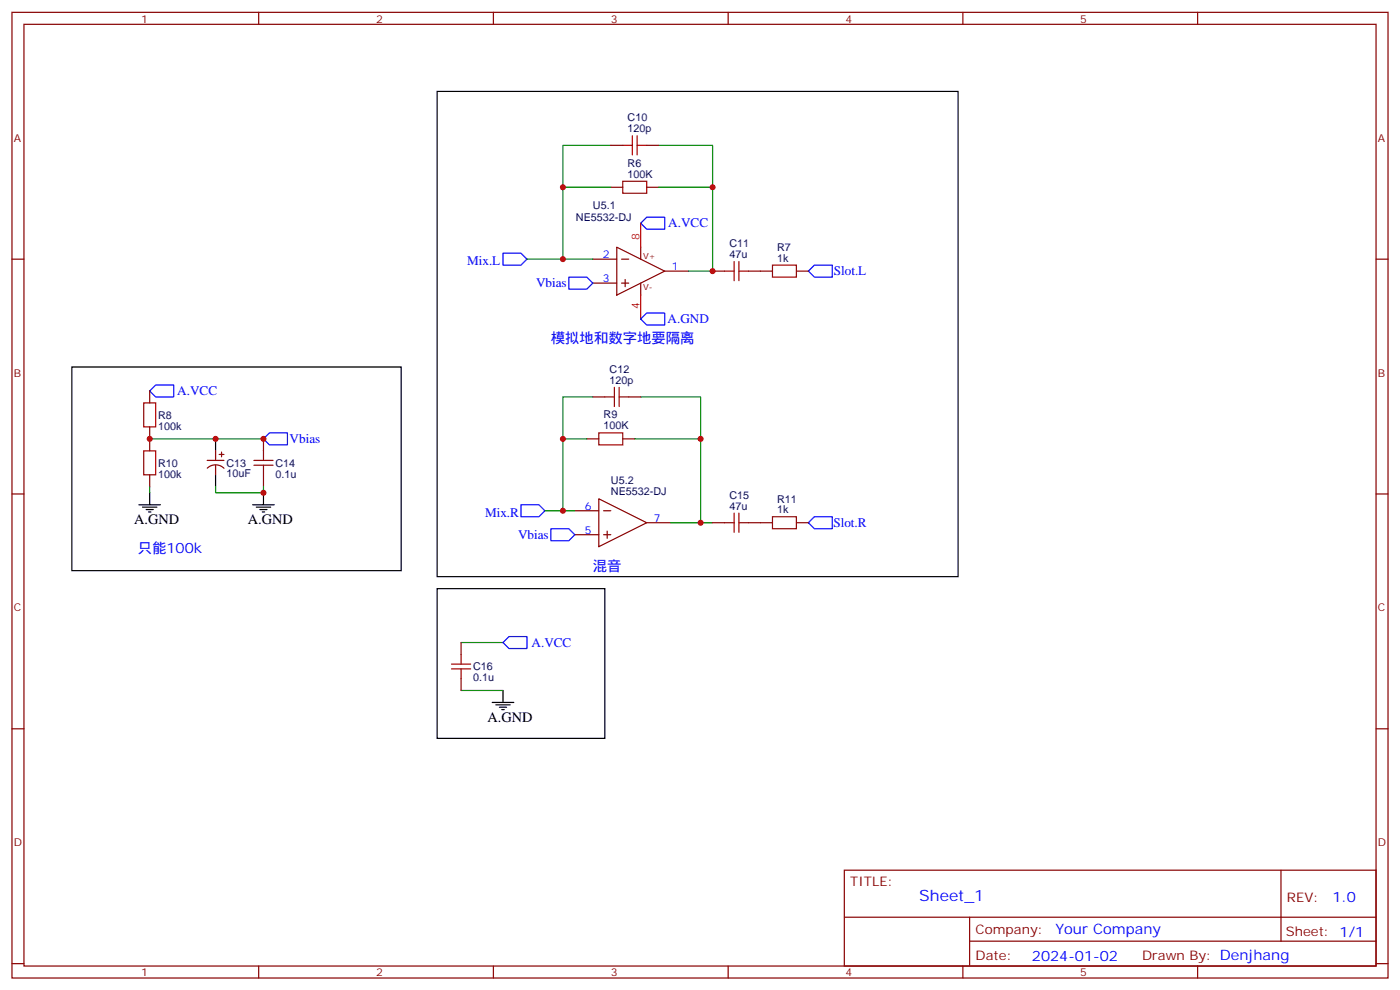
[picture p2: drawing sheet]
<svg xmlns="http://www.w3.org/2000/svg" width="412mm" height="292mm" viewBox="0 0 412 292" stroke-linecap="round" stroke-linejoin="round" font-family="sans-serif">
<g fill="none" stroke="#870000" stroke-width=".35">
<path d="M3.5 3.6h405.4v284.4h-405.4zM7.1 7.2h398.2v277.2h-398.2zM76.2 3.6v3.6M145.3 3.6v3.6M214.5 3.6v3.6M283.6 3.6v3.6M352.8 3.6v3.6M179.9 55.1h3.5M179.9 42.8h3.5M190.5 55.1h3.5M190.5 42.8h3.5M3.5 76.3h3.6"/>
<path d="M174.6 76.3h7.1M181.7 72.8l14.1 7-14.1 7.1zM183.1 76.3h2.1M188.7 72.8v3.5M195.8 79.8h7M209.9 79.8h3.5M220.5 79.8h7M234.6 79.8h3.5M405.3 76.3h3.6M174.6 83.4h7.1M183.1 83.4h2.1M184.1 82.3v2.1"/>
<path d="M188.7 83.4v3.5M44.1 115.1v3.5M174.6 116.9h3.6M185.2 116.9h3.5M44.1 125.7v7.1M44.1 139.8v3.5M61 135.6h5M61.1 137.8a3.5 3.5 0 0 1 4.9 .1M63.5 132.8v2.8M63.5 137v2.8M64.6 133.8h1.4M65.3 133.1v1.4"/>
<path d="M77.6 129.2v3.6M77.6 139.8v3.5M172.9 129.2h3.5M183.4 129.2h3.6M3.5 145.5h3.6M169.3 150.4h7.1M169.3 157.4h7.1M176.4 146.9l14.1 7-14.1 7.1zM177.8 150.4h2.1M177.8 157.4h2.1M178.9 156.4v2.1M190.5 153.9h7.1"/>
<path d="M209.9 153.9h3.5M220.5 153.9h7M234.6 153.9h3.5M405.3 145.5h3.6M135.8 189.2v3.5M135.8 199.8v3.5M3.5 214.6h3.6M405.3 214.6h3.6M248.7 256.2h156.6v28.2h-156.6zM377.3 256.2v20.9M248.7 270.1h156.5M285.6 277.1h119.6"/>
<path d="M285.6 270.1v14.1M3.5 283.7h3.6M76.2 284.4v3.6M145.3 284.4v3.6M214.5 284.4v3.6M283.6 284.4v3.6M352.8 284.4v3.6M405.3 283.7h3.6"/>
</g>
<path d="M148.2 74.5h5.3l1.7 1.8-1.7 1.8h-5.3zM190.5 64h5.3v3.5h-5.3l-1.8-1.8zM239.9 78.1h5.3v3.5h-5.3l-1.8-1.8zM167.6 81.6h5.3l1.7 1.8-1.7 1.7h-5.3zM188.7 93.9l1.8-1.7h5.3v3.5h-5.3zM45.9 113.3h5.3v3.6h-5.3l-1.8-1.8zM79.4 127.5h5.3v3.5h-5.3l-1.8-1.8zM153.5 148.6h5.2l1.8 1.8-1.8 1.8h-5.2zM162.3 155.7h5.3l1.7 1.7-1.7 1.8h-5.3zM239.9 152.2h5.3v3.5h-5.3l-1.8-1.8zM149.9 187.4h5.3v3.6h-5.3l-1.7-1.8z" fill="none" stroke="#00f" stroke-width=".35"/>
<g fill="none" stroke="#a10000" stroke-width=".35">
<path d="M186.3 40v5.6M187.7 40v5.6M183.4 53.4h7.1v3.5h-7.1zM183.4 42.8h2.9M187.7 42.8h2.8M213.4 79.8h2.9M216.3 77v5.7M217.7 79.8h2.8M217.7 77v5.7M227.5 78.1h7.1v3.5h-7.1zM42.3 118.6h3.6v7.1h-3.6zM178.2 116.9h2.8"/>
<path d="M181 114.1v5.6M182.4 116.9h2.8M182.4 114.1v5.6M42.3 132.8h3.6v7h-3.6zM74.8 137h5.6M74.8 135.6h5.6M77.6 132.8v2.8M77.6 137v2.8M176.4 127.5h7v3.5h-7zM213.4 153.9h2.9M216.3 151.1v5.6M217.7 151.1v5.6"/>
<path d="M217.7 153.9h2.8M227.5 152.2h7.1v3.5h-7.1zM133 197h5.6M133 195.5h5.6M135.8 192.7v2.8M135.8 197v2.8"/>
</g>
<g fill="none" stroke="#008700" stroke-width=".35">
<path d="M179.9 42.8h-14.1v12.3M179.9 55.1h-14.1v21.2M194 42.8h15.9v12.3M194 55.1h15.9v24.7h-7.1M155.2 76.3h19.4M174.6 116.9h-8.8v12.3M188.7 116.9h17.7v12.3M44.1 129.2h33.5M172.9 129.2h-7.1v21.2M187 129.2h19.4v24.7h-8.8M44.1 143.3v1.8M63.5 143.3v1.8h14.1v-1.8"/>
<path d="M160.5 150.4h8.8M206.4 153.9h3.5M135.8 189.2h12.4M135.8 203.3h12.4"/>
</g>
<path d="M188.7 65.7v7.1M188.7 86.9v7" fill="none" stroke="#f00" stroke-width=".35"/>
<g fill="none" stroke="#000" stroke-width=".35">
<path d="M128.8 26.9h153.4v142.9h-153.4zM21.2 108.1h97v59.9h-97zM63.5 129.2v3.6M63.5 139.8v3.5M40.9 148.6h6.4M42 149.3h4.2M43 150h2.2M43.7 150.7h.7M44.1 145.1v3.5M74.4 148.6h6.4M75.5 149.3h4.2M76.6 150h2.1"/>
<path d="M77.3 150.7h.7M77.6 145.1v3.5M128.8 173.3h49.4v44.1h-49.4zM145 206.8h6.3M146 207.5h4.3M147.1 208.2h2.1M147.8 209h.7M148.2 203.3v3.5"/>
</g>
<g fill="#c00">
<circle cx="165.8" cy="129.2" r=".88"/>
<circle cx="165.8" cy="150.4" r=".88"/>
<circle cx="165.8" cy="55.1" r=".88"/>
<circle cx="165.8" cy="76.3" r=".88"/>
<circle cx="206.4" cy="129.2" r=".88"/>
<circle cx="209.9" cy="55.1" r=".88"/>
<circle cx="206.4" cy="153.9" r=".88"/>
<circle cx="209.9" cy="79.8" r=".88"/>
<circle cx="63.5" cy="129.2" r=".88"/>
<circle cx="44.1" cy="129.2" r=".88"/>
<circle cx="77.6" cy="145.1" r=".88"/>
<circle cx="77.6" cy="129.2" r=".88"/>
</g>
<text font-size="4.6" fill="#00f" x="270.8" y="265.3">Sheet_1</text>
<g font-size="4.2" fill="#00f">
<text x="162.3" y="101">模拟地和数字地要隔离</text>
<text x="40.6" y="162.7">只能100k</text>
<text x="174.6" y="168">混音</text>
<text x="392.5" y="265.5">1.0</text>
<text x="310.9" y="275">Your Company</text>
<text x="304" y="282.9">2024-01-02</text>
</g>
<g font-size="4.2">
<text x="39.5" y="154.3">A.GND</text>
<text x="73" y="154.3">A.GND</text>
<text x="143.6" y="212.5">A.GND</text>
</g>
<g font-size="3.9" fill="#00f">
<text x="196.9" y="67">A.VCC</text>
<text x="137.6" y="78.1">Mix.L</text>
<text x="245.6" y="81.1">Slot.L</text>
<text x="157.9" y="84.6">Vbias</text>
<text x="196.6" y="95.2">A.GND</text>
<text x="52.2" y="116.4">A.VCC</text>
<text x="85.3" y="130.5">Vbias</text>
<text x="142.9" y="152.2">Mix.R</text>
<text x="245.5" y="155.2">Slot.R</text>
<text x="152.6" y="158.7">Vbias</text>
<text x="156.6" y="190.5">A.VCC</text>
</g>
<g font-size="3.9" fill="#800">
<text x="250.5" y="260.8">TITLE:</text>
<text x="379.1" y="265.5">REV:</text>
<text x="287.4" y="275">Company:</text>
<text x="378.7" y="275.6">Sheet: 1/1</text>
<text x="287.4" y="282.7">Date:</text>
<text x="336.4" y="282.8">Drawn By: Denjhang</text>
</g>
<g font-size="3.2" fill="#800">
<text x="41.6" y="6.6">1</text>
<text x="110.8" y="6.6">2</text>
<text x="179.9" y="6.6">3</text>
<text x="249.1" y="6.6">4</text>
<text x="318.2" y="6.6">5</text>
<text x="4.1" y="41.7">A</text>
<text x="405.9" y="41.7">A</text>
<text x="4.1" y="110.9">B</text>
<text x="405.9" y="110.9">B</text>
<text x="4.1" y="180">C</text>
<text x="405.9" y="180">C</text>
<text x="4.1" y="249.2">D</text>
<text x="405.9" y="249.2">D</text>
<text x="41.6" y="287.4">1</text>
<text x="110.8" y="287.4">2</text>
<text x="179.9" y="287.4">3</text>
<text x="249.1" y="287.4">4</text>
<text x="318.2" y="287.4">5</text>
</g>
<g font-size="3.2" fill="#000080">
<text x="184.9" y="35.7">C10</text>
<text x="184.9" y="38.9">120p</text>
<text x="184.9" y="52.3">100K</text>
<text x="184.9" y="49.1">R6</text>
<text x="169.6" y="65.1">NE5532-DJ</text>
<text x="174.7" y="61.6">U5.1</text>
<text x="214.9" y="76">47u</text>
<text x="214.9" y="72.8">C11</text>
<text x="228.9" y="77">1k</text>
<text x="228.9" y="74">R7</text>
<text x="179.6" y="113">120p</text>
<text x="179.6" y="109.8">C12</text>
<text x="46.6" y="123.3">R8</text>
<text x="177.8" y="123.2">R9</text>
<text x="46.6" y="126.5">100k</text>
<text x="177.8" y="126.4">100K</text>
<text x="46.6" y="137.4">R10</text>
<text x="66.7" y="137.4">C13</text>
<text x="81.1" y="137.4">C14</text>
<text x="46.6" y="140.6">100k</text>
<text x="66.7" y="140.6">10uF</text>
<text x="81.1" y="140.6">0.1u</text>
<text x="180" y="142.5">U5.2</text>
<text x="180" y="145.7">NE5532-DJ</text>
<text x="214.9" y="146.8">C15</text>
<text x="228.9" y="148.1">R11</text>
<text x="214.9" y="150">47u</text>
<text x="228.9" y="151.1">1k</text>
<text x="139.3" y="197.4">C16</text>
<text x="139.3" y="200.6">0.1u</text>
</g>
<g font-size="3.2" fill="#f00">
<text x="188.4" y="70.7" transform="rotate(-90 188.4 70.7)">8</text>
<text x="188.4" y="91" transform="rotate(-90 188.4 91)">4</text>
</g>
<g font-size="3.2" fill="#00f">
<text x="177.5" y="76">2</text>
<text x="177.5" y="83">3</text>
<text x="197.9" y="79.5">1</text>
<text x="172.3" y="150">6</text>
<text x="192.6" y="153.6">7</text>
<text x="172.3" y="157.1">5</text>
</g>
<g font-size="2.5" fill="#800">
<text x="189.4" y="76.3">V+</text>
<text x="189.4" y="85.5">V-</text>
</g>
</svg>
